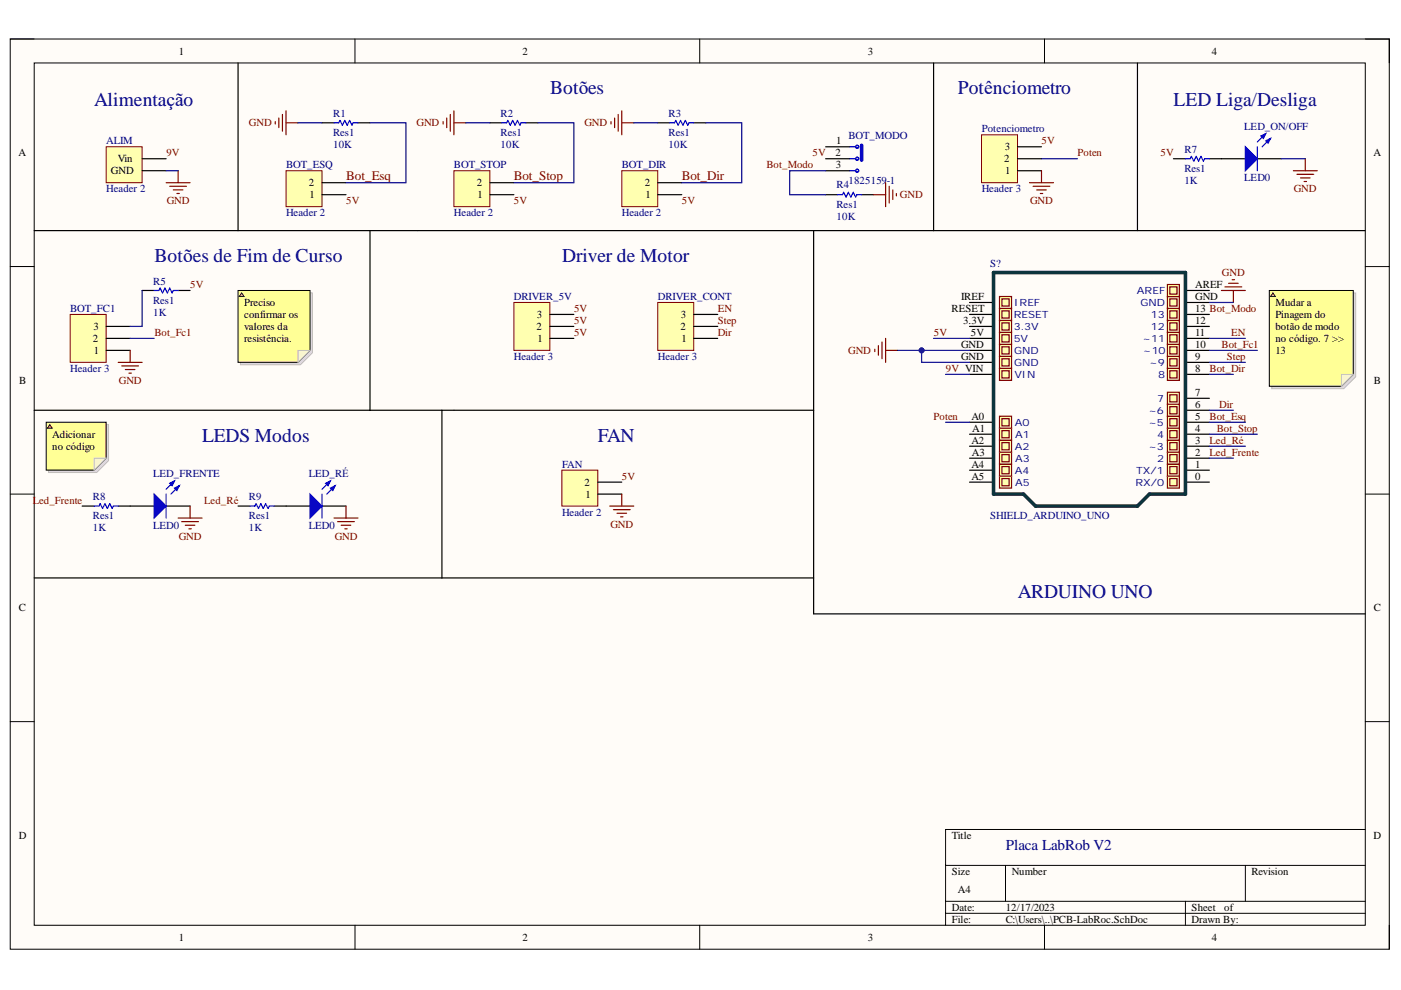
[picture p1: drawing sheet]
# Altium project SHIELD_Arduino_LABROB.PrjPcb
1 sheet, 22 parts. Net scope: global (net labels, ports and power ports of the same name join across sheets).
Board file: PCB1.PcbDoc

## Sheet PCB-LabRoc.SchDoc
size A4

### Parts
ALIM  Header 2  [HDR1X2]
BOT_DIR  Header 2  [HDR1X2]
BOT_ESQ  Header 2  [HDR1X2]
BOT_FC1  Header 3  [HDR1X3]
BOT_Modo  Header 2  [HDR1X2]
BOT_STOP  Header 2  [HDR1X2]
DRIVER_5V  Header 3  [HDR1X3]
DRIVER_CONT  Header 3  [HDR1X3]
FAN  Header 2  [HDR1X2]
LED_FRENTE  LED0  [LED-0]
LED_ON/OFF  LED0  [LED-0]
LED_RÉ  LED0  [LED-0]
Potenciometro  Header 3  [HDR1X3]
R1  Res1  value 10K  [AXIAL-0.3]
R2  Res1  value 10K  [AXIAL-0.3]
R3  Res1  value 10K  [AXIAL-0.3]
R4  Res1  value 10K  [AXIAL-0.3]
R5  Res1  value 1K  [AXIAL-0.3]
R7  Res1  value 1K  [AXIAL-0.3]
R8  Res1  value 1K  [AXIAL-0.3]
R9  Res1  value 1K  [AXIAL-0.3]
S?  SHIELD_ARDUINO_UNO  [SHIELD_ARDUINO]

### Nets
GND: ALIM.1(GND) BOT_FC1.1 FAN.1 LED_FRENTE.2(K) LED_ON/OFF.2(K) LED_RÉ.2(K) Potenciometro.1 R1.1 R2.1 R3.1 R4.2 S?.GND
5V: BOT_DIR.1 BOT_ESQ.1 BOT_Modo.1 BOT_STOP.1 DRIVER_5V.1 DRIVER_5V.2 DRIVER_5V.3 FAN.2 Potenciometro.3 R5.2 R7.1 S?.5V
9V: ALIM.2(Vin) S?.VIN
Bot_Dir: BOT_DIR.2 R3.2 S?.8
Bot_Esq: BOT_ESQ.2 R1.2 S?.5
Bot_Fc1: BOT_FC1.2 S?.10
Bot_Modo: BOT_Modo.2 R4.1 S?.13
Bot_Stop: BOT_STOP.2 R2.2 S?.4
Dir: DRIVER_CONT.1 S?.6
EN: DRIVER_CONT.3 S?.11
Led_Frente: R8.1 S?.2
Led_Ré: R9.1 S?.3
Poten: Potenciometro.2 S?.A0
Step: DRIVER_CONT.2 S?.9
NetBOT_FC1_3: BOT_FC1.3 R5.1
NetLED_FRENTE_1: LED_FRENTE.1(A) R8.2
NetLED_ON/OFF_1: LED_ON/OFF.1(A) R7.2
NetLED_RÉ_1: LED_RÉ.1(A) R9.2

Not connected (* = marked no-connect by the designer): S? 0 1 3.3V 7 12 A1 A2 A3 A4 A5 AREF IREF RESET

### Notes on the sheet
- Alimentação
- (near R2) Botões
- Potênciometro
- LED Liga/Desliga
- (near R5) Botões de Fim de Curso
- Driver de Motor
- Preciso confirmar os valores da resistência.
- Mudar a Pinagem do botão de modo no código. 7 >> 13
- (near R8) Adicionar no código
- LEDS Modos
- (near FAN) FAN
- ARDUINO UNO
- Placa LabRob V2
